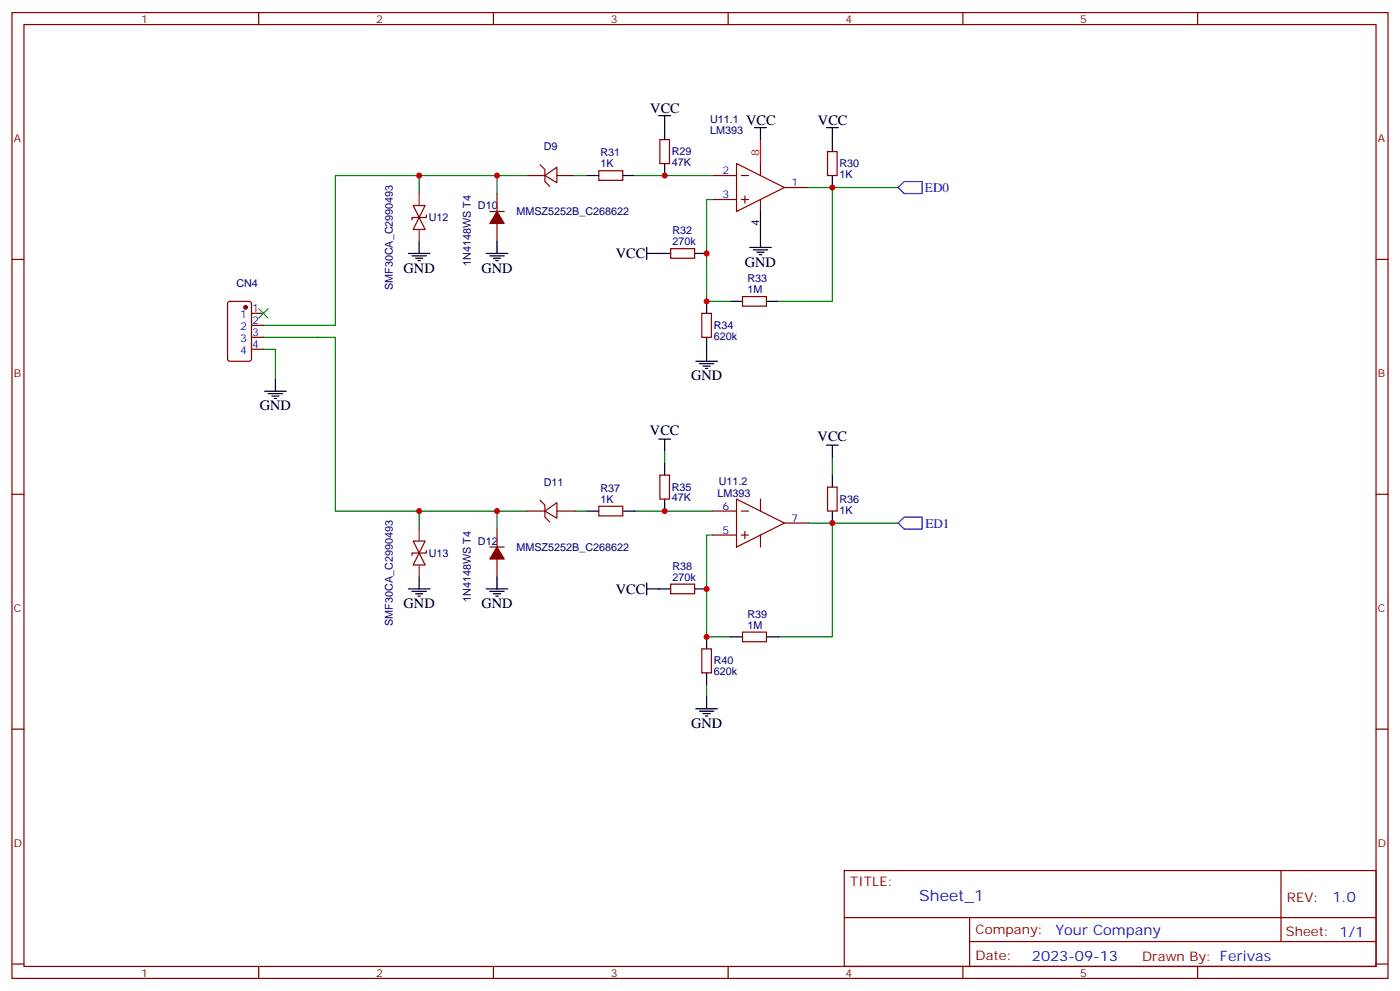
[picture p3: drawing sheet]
<svg xmlns="http://www.w3.org/2000/svg" width="412mm" height="292mm" viewBox="0 0 412 292" stroke-linecap="round" stroke-linejoin="round" font-family="sans-serif">
<g fill="none" stroke="#870000" stroke-width=".35">
<path d="M3.5 3.7h405.4v284.3h-405.4zM7.1 7.2h398.2v277.3h-398.2zM76.2 3.7v3.5M145.3 3.7v3.5M214.5 3.7v3.5M283.6 3.7v3.5M352.8 3.7v3.5M146.4 57v5.3M155.2 51.7h5.3M159.1 48.5l1.4 1.4v3.5l1.4 1.5M160.5 51.7l3.5-2.5v4.6zM164 51.7h5.3"/>
<path d="M176.4 50.3h7v2.8h-7zM194.4 41.1h2.8v7.1h-2.8zM209.9 51.7h7.1M209.9 58.7h7.1M217 48.2l14.1 7-14.1 7.1zM218.4 51.7h2.1M218.4 58.7h2.1M219.4 57.7v2.1M224 48.2v3.5M224 58.7v3.6M231.1 55.2h7M243.8 44.6h2.8v7.1h-2.8z"/>
<path d="M3.5 76.4h3.6M121.7 60.5h3.5l-1.7 3.5zM123.5 64l1.7 3.6h-3.5zM125.6 63.3v.7h-4.2v.7M144.3 62.3h4.2M146.4 65.8v5.3M197.6 73.2h7v2.8h-7zM405.3 76.4h3.6M67.3 88.9l.4-.2h5.7l.6 .5 .1 16.5-.5 .6-5.9 .1-.6-.5-.1-16.5zM74.1 92.3h3.5M74.1 95.8h3.5M74.1 99.3h3.5"/>
<path d="M206.7 92.3h2.8v7h-2.8zM218.7 87.3h7.1v2.8h-7.1zM74.1 102.8h3.5M194.4 139.9h2.8v7h-2.8zM3.5 145.5h3.6M121.7 159.3h3.5l-1.7 3.5zM146.4 155.8v5.2M155.2 150.5h5.3M159.1 147.3l1.4 1.4v3.5l1.4 1.4M160.5 150.5l3.5-2.5v4.6zM164 150.5h5.3M176.4 149h7v2.9h-7z"/>
<path d="M209.9 150.5h7.1M209.9 157.5h7.1M217 146.9l14.1 7.1-14.1 7zM218.4 150.5h2.1M218.4 157.5h2.1M219.4 156.5v2.1M224 146.9v3.6M224 157.5v3.5M231.1 154h7M243.8 143.4h2.8v7.1h-2.8zM405.3 145.5h3.6M123.5 162.8l1.7 3.5h-3.5z"/>
<path d="M125.6 162.1v.7h-4.2v.7M144.3 161h4.2M146.4 164.6v5.3M197.6 172h7v2.8h-7zM206.7 191h2.8v7.1h-2.8zM218.7 186.1h7.1v2.8h-7.1zM3.5 214.7h3.6M405.3 214.7h3.6M248.7 256.3h156.6v28.2h-156.6zM377.3 256.3v20.9M248.7 270.1h156.5M285.6 277.2h119.6"/>
<path d="M285.6 270.1v14.2M3.5 283.8h3.6M76.2 284.5v3.5M145.3 284.5v3.5M214.5 284.5v3.5M283.6 284.5v3.5M352.8 284.5v3.5M405.3 283.8h3.6"/>
</g>
<g fill="none" stroke="#008700" stroke-width=".35">
<path d="M123.5 51.7h-24.7v44.1h-21.2M146.4 51.7h-22.9v5.3M155.2 51.7h-8.8v5.3M169.3 51.7h3.6M187 51.7h22.9M209.9 58.7h-1.8v30h7.1M238.1 55.2h7.1v33.5h-15.9M245.2 55.2h19.4M77.6 99.3h21.2v51.2h24.7M77.6 102.8h3.5v8.9M195.8 132.8v3.5M245.2 134.6v5.3"/>
<path d="M146.4 150.5h-22.9v5.3M155.2 150.5h-8.8v5.3M169.3 150.5h3.6M187 150.5h22.9M209.9 157.5h-1.8v30h7.1M238.1 154h7.1v33.5h-15.9M245.2 154h19.4M208.1 201.6v3.5"/>
</g>
<g fill="none" stroke="#000" stroke-width=".35">
<path d="M194 34h3.6M195.8 34v7.1M222.2 37.6h3.6M224 37.6v3.5M243.4 37.6h3.5M245.2 37.6v7M172.9 51.7h3.5M183.4 51.7h3.6M195.8 48.2v3.5M245.2 51.7v3.5M120.3 74.6h6.3M121.4 75.3h4.2"/>
<path d="M122.4 76h2.1M123.1 76.7h.7M123.5 71.1v3.5M143.2 74.6h6.4M144.3 75.3h4.2M145.3 76h2.2M146 76.7h.8M146.4 71.1v3.5M190.5 74.6h7.1M190.5 72.8v3.6M204.6 74.6h3.5M220.8 72.8h6.4"/>
<path d="M221.9 73.6h4.2M223 74.3h2.1M223.7 75h.7M224 62.3v10.5M208.1 88.7v3.6M208.1 99.3v7.1M215.2 88.7h3.5M225.8 88.7h3.5M78 115.2h6.3M79 115.9h4.3M80.1 116.6h2.1M80.8 117.3h.7"/>
<path d="M81.1 111.7v3.5M205 106.4h6.3M206 107.1h4.3M207.1 107.8h2.1M207.8 108.5h.7M194 129.3h3.6M195.8 129.3v3.5M195.8 136.3v3.6M243.4 131.1h3.5M245.2 131.1v3.5M245.2 139.9v3.5M172.9 150.5h3.5"/>
<path d="M183.4 150.5h3.6M195.8 146.9v3.6M245.2 150.5v3.5M120.3 173.4h6.3M121.4 174.1h4.2M122.4 174.8h2.1M123.1 175.5h.7M123.5 169.9v3.5M143.2 173.4h6.4M144.3 174.1h4.2M145.3 174.8h2.2M146 175.5h.8"/>
<path d="M146.4 169.9v3.5M190.5 173.4h7.1M190.5 171.6v3.6M204.6 173.4h3.5M208.1 187.5v3.5M208.1 198.1v3.5M215.2 187.5h3.5M225.8 187.5h3.5M205 208.7h6.3M206 209.4h4.3M207.1 210.1h2.1M207.8 210.8h.7"/>
<path d="M208.1 205.1v3.6"/>
</g>
<g fill="#870000" stroke="#870000" stroke-width=".35">
<path d="M146.4 161l2.1 3.6h-4.2z"/>
<path d="M146.4 62.3l2.1 3.5h-4.2z"/>
<circle cx="72.3" cy="90.5" r=".53"/>
</g>
<path d="M224 41.1v7.1" fill="none" stroke="#f00" stroke-width=".35"/>
<path d="M266.3 53.4h5.3v3.6h-5.3l-1.7-1.8zM266.3 152.2h5.3v3.6h-5.3l-1.7-1.8z" fill="none" stroke="#00f" stroke-width=".35"/>
<path d="M76.2 90.8l2.8 2.9M79 90.8l-2.8 2.9" fill="none" stroke="#3c3" stroke-width=".35"/>
<path d="M123.5 57v3.5M123.5 67.6v3.5M123.5 155.8v3.5M123.5 166.3v3.6" fill="none" stroke="#8c2424" stroke-width=".35"/>
<g fill="#c00">
<circle cx="208.1" cy="173.4" r=".88"/>
<circle cx="208.1" cy="187.5" r=".88"/>
<circle cx="123.5" cy="150.5" r=".88"/>
<circle cx="146.4" cy="150.5" r=".88"/>
<circle cx="195.8" cy="150.5" r=".88"/>
<circle cx="195.8" cy="51.7" r=".88"/>
<circle cx="146.4" cy="51.7" r=".88"/>
<circle cx="123.5" cy="51.7" r=".88"/>
<circle cx="208.1" cy="88.7" r=".88"/>
<circle cx="208.1" cy="74.6" r=".88"/>
<circle cx="245.2" cy="55.2" r=".88"/>
<circle cx="245.2" cy="154" r=".88"/>
</g>
<text font-size="4.6" fill="#00f" x="270.8" y="265.3">Sheet_1</text>
<g font-size="4.2">
<text x="191.6" y="33.3">VCC</text>
<text x="219.8" y="36.9">VCC</text>
<text x="240.9" y="36.9">VCC</text>
<text x="181.4" y="76">VCC</text>
<text x="118.9" y="80.3">GND</text>
<text x="141.8" y="80.3">GND</text>
<text x="219.4" y="78.5">GND</text>
<text x="203.6" y="112">GND</text>
<text x="76.6" y="120.8">GND</text>
<text x="191.5" y="128.1">VCC</text>
<text x="240.9" y="129.9">VCC</text>
<text x="118.9" y="179">GND</text>
<text x="141.8" y="179">GND</text>
<text x="181.4" y="174.8">VCC</text>
<text x="203.6" y="214.3">GND</text>
</g>
<g font-size="4.2" fill="#00f">
<text x="392.5" y="265.6">1.0</text>
<text x="310.9" y="275.1">Your Company</text>
<text x="304" y="282.9">2023-09-13</text>
</g>
<g font-size="3.9" fill="#00f">
<text x="272.5" y="56.5">ED0</text>
<text x="272.6" y="155.3">ED1</text>
</g>
<g font-size="3.9" fill="#800">
<text x="250.5" y="260.9">TITLE:</text>
<text x="379.1" y="265.6">REV:</text>
<text x="287.4" y="275.1">Company:</text>
<text x="378.7" y="275.7">Sheet: 1/1</text>
<text x="287.4" y="282.8">Date:</text>
<text x="336.4" y="282.8">Drawn By: Ferivas</text>
</g>
<g font-size="3.2" fill="#800">
<text x="41.6" y="6.7">1</text>
<text x="110.8" y="6.7">2</text>
<text x="179.9" y="6.7">3</text>
<text x="249.1" y="6.7">4</text>
<text x="318.2" y="6.7">5</text>
<text x="4.1" y="41.8">A</text>
<text x="405.9" y="41.8">A</text>
<text x="4.1" y="110.9">B</text>
<text x="405.9" y="110.9">B</text>
<text x="4.1" y="180.1">C</text>
<text x="405.9" y="180.1">C</text>
<text x="4.1" y="249.2">D</text>
<text x="405.9" y="249.2">D</text>
<text x="41.6" y="287.5">1</text>
<text x="110.8" y="287.5">2</text>
<text x="179.9" y="287.5">3</text>
<text x="249.1" y="287.5">4</text>
<text x="318.2" y="287.5">5</text>
</g>
<g font-size="3.2" fill="#000080">
<text x="209.2" y="39.3">LM393</text>
<text x="209.2" y="36.1">U11.1</text>
<text x="160.2" y="44.3">D9</text>
<text x="176.9" y="46">R31</text>
<text x="197.9" y="45.7">R29</text>
<text x="176.9" y="49.2">1K</text>
<text x="197.9" y="48.9">47K</text>
<text x="247.3" y="52.5">1K</text>
<text x="247.3" y="49.3">R30</text>
<text x="126.3" y="65.2">U12</text>
<text x="140.8" y="61.6">D10</text>
<text x="152.1" y="63.3">MMSZ5252B_C268622</text>
<text x="198.1" y="69">R32</text>
<text x="198.1" y="72.1">270k</text>
<text x="138.7" y="78.3" transform="rotate(-90 138.7 78.3)">1N4148WS T4</text>
<text x="220.1" y="83.1">R33</text>
<text x="69.6" y="84.6">CN4</text>
<text x="115.7" y="85.4" transform="rotate(-90 115.7 85.4)">SMF30CA_C2990493</text>
<text x="220.1" y="86.3">1M</text>
<text x="210.3" y="100">620k</text>
<text x="210.3" y="96.8">R34</text>
<text x="160.2" y="143.1">D11</text>
<text x="211.7" y="142.8">U11.2</text>
<text x="176.9" y="148">1K</text>
<text x="176.9" y="144.8">R37</text>
<text x="197.9" y="147.6">47K</text>
<text x="197.9" y="144.5">R35</text>
<text x="211.4" y="146.2">LM393</text>
<text x="247.3" y="148.1">R36</text>
<text x="247.3" y="151.3">1K</text>
<text x="140.8" y="160.4">D12</text>
<text x="126.3" y="164">U13</text>
<text x="152.1" y="162.1">MMSZ5252B_C268622</text>
<text x="198.1" y="167.7">R38</text>
<text x="198.1" y="170.9">270k</text>
<text x="138.7" y="177.1" transform="rotate(-90 138.7 177.1)">1N4148WS T4</text>
<text x="115.7" y="184.2" transform="rotate(-90 115.7 184.2)">SMF30CA_C2990493</text>
<text x="220.1" y="185">1M</text>
<text x="220.1" y="181.9">R39</text>
<text x="210.3" y="195.6">R40</text>
<text x="210.3" y="198.8">620k</text>
</g>
<text font-size="3.2" fill="#f00" x="223.7" y="46" transform="rotate(-90 223.7 46)">8</text>
<g font-size="3.2" fill="#00f">
<text x="212.8" y="51.3">2</text>
<text x="212.8" y="58.4">3</text>
<text x="233.2" y="54.9">1</text>
<text x="70.8" y="93.7">1</text>
<text x="74.3" y="91.9">1</text>
<text x="74.3" y="95.4">2</text>
<text x="70.8" y="97.2">2</text>
<text x="70.8" y="100.7">3</text>
<text x="74.3" y="99">3</text>
<text x="70.8" y="104.2">4</text>
<text x="74.3" y="102.5">4</text>
<text x="212.8" y="150.1">6</text>
<text x="233.2" y="153.6">7</text>
<text x="212.8" y="157.2">5</text>
</g>
<text font-size="3.2" x="223.7" y="66.4" transform="rotate(-90 223.7 66.4)">4</text>
</svg>
